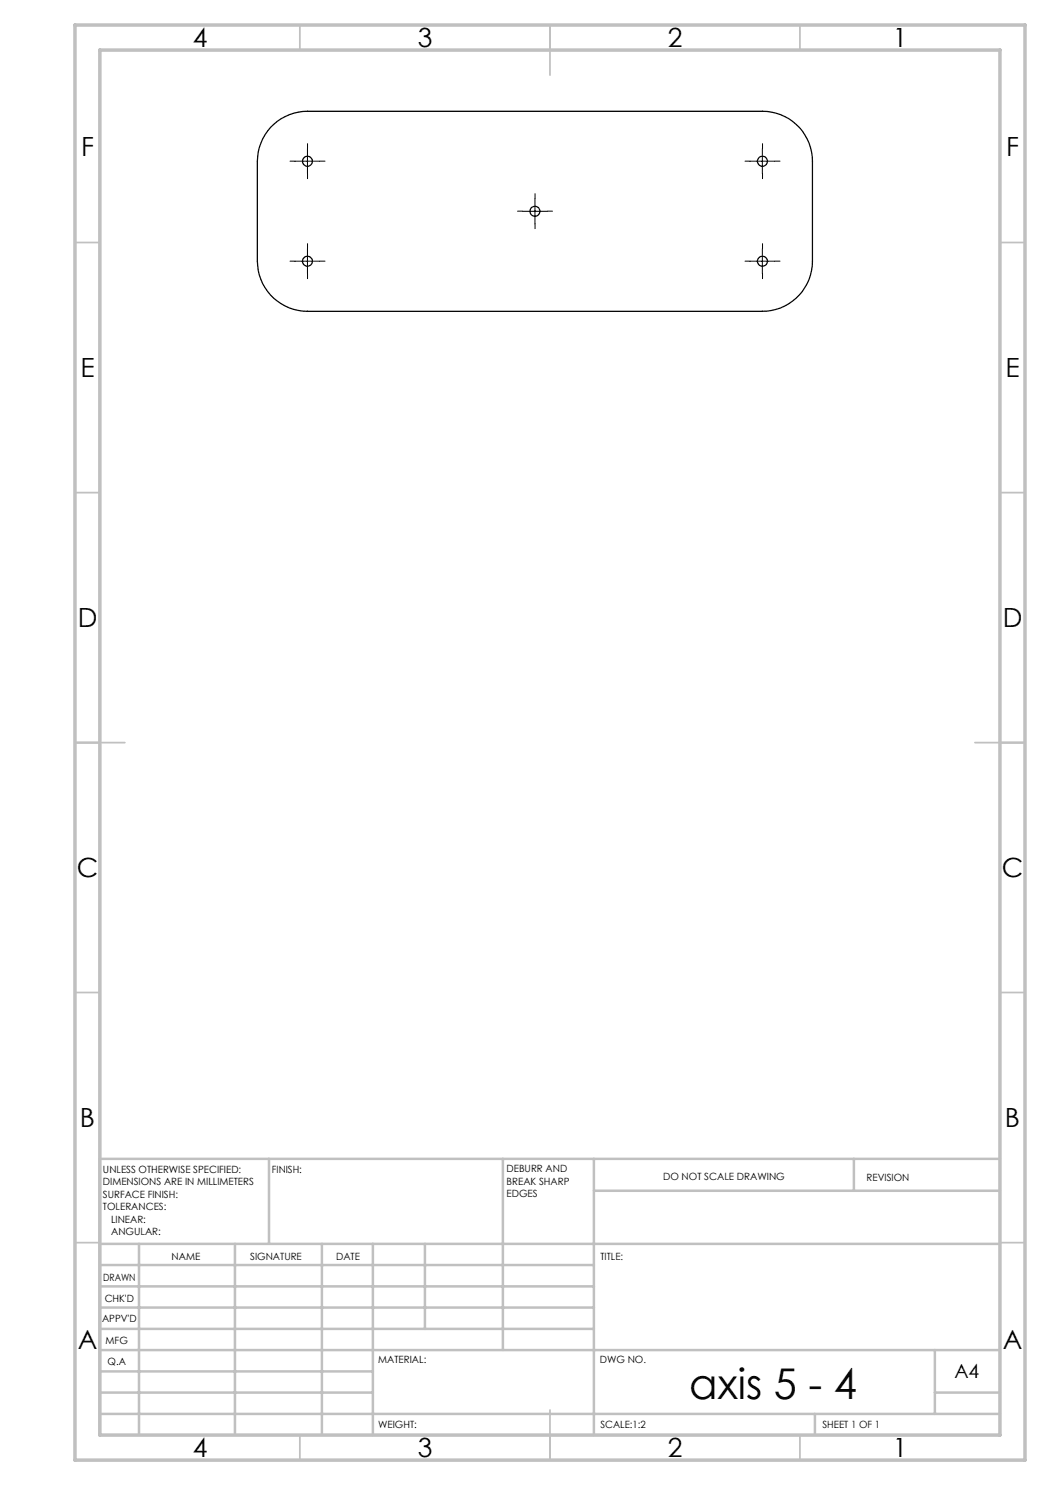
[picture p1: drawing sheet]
<svg xmlns="http://www.w3.org/2000/svg" width="210mm" height="297mm" viewBox="0 0 210 297" stroke-linecap="round" stroke-linejoin="round" font-family="sans-serif">
<g fill="none" stroke="#000" stroke-width=".2" stroke-dasharray="15.2 1.3 1.3 1.3">
<path d="M59 32.2h-1M61.5 29.7v-1M61.5 34.7v1M64 32.2h1M107 39.7v-1M150 32.2h-1M152.5 29.7v-1M152.5 34.7v1M155 32.2h1M59 52.2h-1M61.5 49.7v-1M61.5 54.7v1"/>
<path d="M64 52.2h1M104.5 42.2h-1M107 44.7v1M109.5 42.2h1M150 52.2h-1M152.5 49.7v-1M152.5 54.7v1M155 52.2h1"/>
</g>
<path d="M59 32.2h5M61.5 29.7v5M107 39.8v5M150 32.2h5M152.5 29.7v5M59 52.2h5M61.5 49.7v5M104.5 42.3h5M150 52.2h5M152.5 49.7v5" fill="none" stroke="#000" stroke-width=".2"/>
<g fill="none" stroke="#c0c0c0" stroke-width=".35">
<path d="M60 5v5M110 5v10M160 5v5M15 48.5h5M200 48.5h5M15 98.5h5M200 98.5h5M15 148.5h10M195 148.5h10M15 198.5h5M200 198.5h5M15 248.5h5"/>
<path d="M200 248.5h5M60 287v5M110 282v10M160 287v5"/>
</g>
<g fill="none" stroke="#c0c0c0" stroke-width=".5">
<path d="M53.8 231.8v17M100.6 231.8v38.2M118.8 231.8v55.2M118.8 238.2h81.2M170.8 231.8v6.4M200 231.8h-180v55.2M20 248.8h180M20 257.3h98.8M20 253h98.8M27.8 248.8v38.2M47 248.8v38.2M64.4 248.8v38.2"/>
<path d="M74.6 248.8v38.2M85 248.8v17M20 265.8h98.8M20 261.5h98.8M20 278.5h54.6M20 274.3h54.6M20 270h180M187 278.5h13M187 270v12.8M20 282.8h180M163 282.8v4.2"/>
</g>
<path d="M15 5h190v287h-190zM20 10h180v277h-180z" fill="none" stroke="#c0c0c0" stroke-width=".7"/>
<g fill="none" stroke="#000" stroke-width=".25">
<path d="M54.1 25.5a10.3 10.3 0 0 1 7.4-3.2h91a10 10 0 0 1 10 9.9v20a10 10 0 0 1-10 10.1h-91a10 10 0 0 1-10-10.1v-20a10.5 10.5 0 0 1 2.6-6.7z"/>
<circle cx="61.5" cy="32.3" r="1"/>
<circle cx="152.5" cy="32.3" r="1"/>
<circle cx="61.5" cy="52.3" r="1"/>
<circle cx="107" cy="42.2" r="1"/>
<circle cx="152.5" cy="52.3" r="1"/>
</g>
<text font-size="8.5" x="137.8" y="279.7">axis 5 - 4</text>
<g font-size="5.3">
<text x="38.5" y="9.5">4</text>
<text x="83.5" y="9.5">3</text>
<text x="133.6" y="9.5">2</text>
<text x="178.6" y="9.5">1</text>
<text x="16.2" y="31.2">F</text>
<text x="201.2" y="31.2">F</text>
<text x="16.1" y="75.5">E</text>
<text x="201.1" y="75.5">E</text>
<text x="15.5" y="125.5">D</text>
<text x="200.5" y="125.5">D</text>
<text x="15.4" y="175.5">C</text>
<text x="200.4" y="175.5">C</text>
<text x="16" y="225.5">B</text>
<text x="201" y="225.5">B</text>
<text x="15.5" y="269.7">A</text>
<text x="200.5" y="269.7">A</text>
<text x="38.5" y="291.5">4</text>
<text x="83.5" y="291.5">3</text>
<text x="133.6" y="291.5">2</text>
<text x="178.6" y="291.5">1</text>
</g>
<text font-size="3.9" x="190.9" y="275.5">A4</text>
<g font-size="2">
<text x="20.6" y="234.6">UNLESS OTHERWISE SPECIFIED:</text>
<text x="20.6" y="237.1">DIMENSIONS ARE IN MILLIMETERS</text>
<text x="20.6" y="239.6">SURFACE FINISH:</text>
<text x="54.4" y="234.6">FINISH:</text>
<text x="101.3" y="234.5">DEBURR AND</text>
<text x="101.3" y="237">BREAK SHARP</text>
<text x="101.3" y="239.5">EDGES</text>
<text x="132.6" y="236">DO NOT SCALE DRAWING</text>
<text x="173.3" y="236.2">REVISION</text>
<text x="20.6" y="242.1">TOLERANCES:</text>
<text x="22.2" y="244.6">LINEAR:</text>
<text x="22.2" y="247.1">ANGULAR:</text>
<text x="34.3" y="252">NAME</text>
<text x="50" y="251.9">SIGNATURE</text>
<text x="67.2" y="251.9">DATE</text>
<text x="120.1" y="251.9">TITLE:</text>
<text x="20.6" y="256.1">DRAWN</text>
<text x="20.9" y="260.3">CHK'D</text>
<text x="20.4" y="264.4">APPV'D</text>
<text x="21.1" y="268.8">MFG</text>
<text x="21.5" y="273">Q.A</text>
<text x="75.6" y="272.5">MATERIAL:</text>
<text x="120" y="272.5">DWG NO.</text>
<text x="75.6" y="285.5">WEIGHT:</text>
<text x="120.1" y="285.6">SCALE:1:2</text>
<text x="164.5" y="285.6">SHEET 1 OF 1</text>
</g>
</svg>
